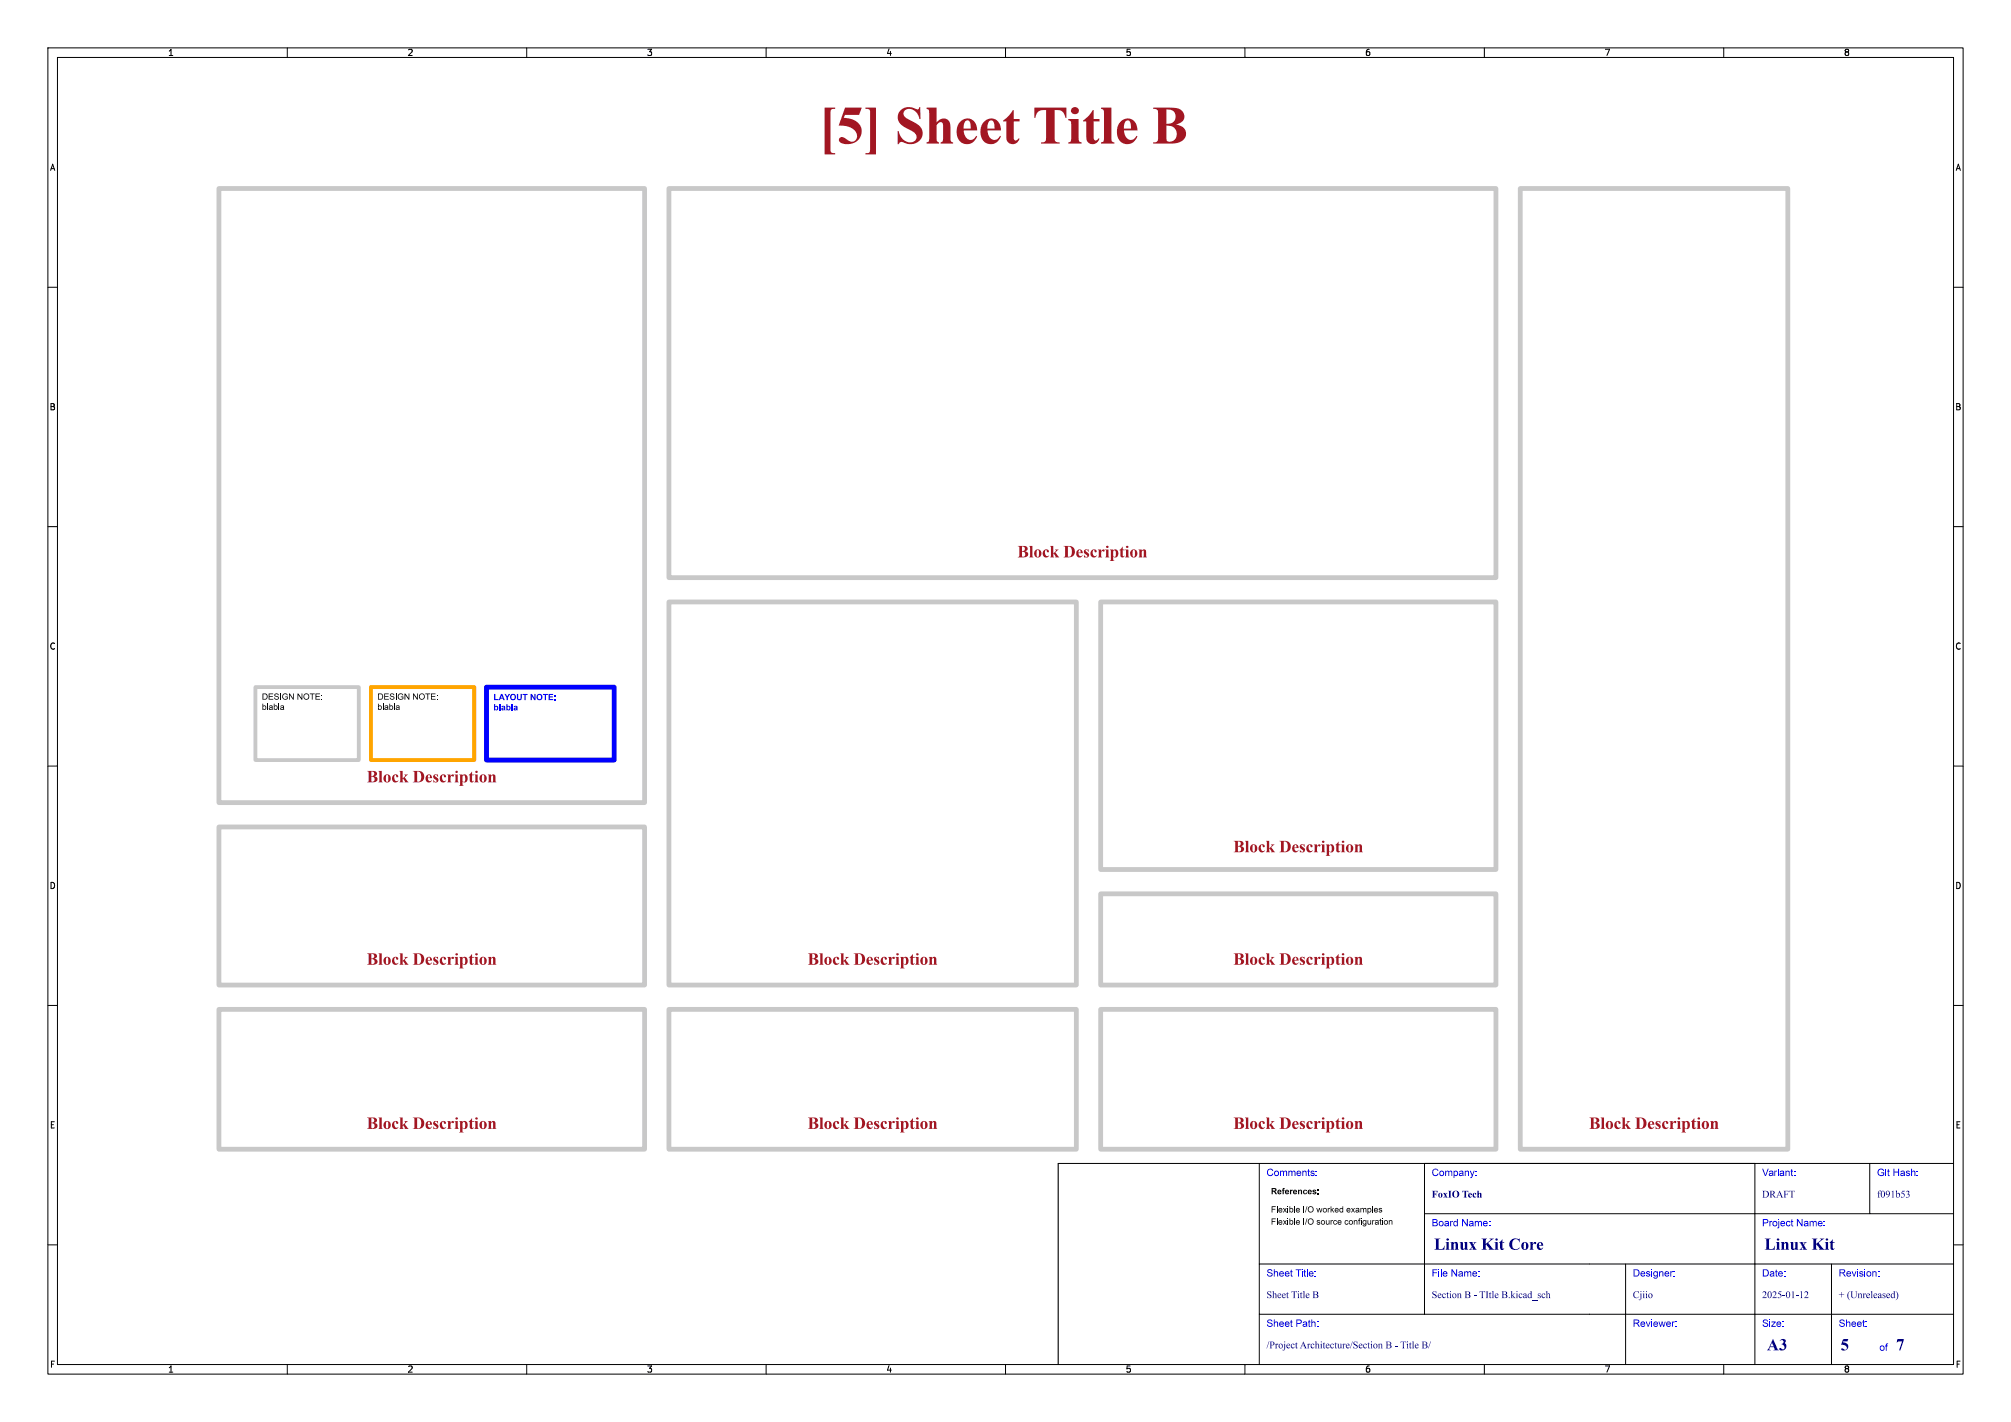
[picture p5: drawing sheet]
<svg xmlns="http://www.w3.org/2000/svg" width="420mm" height="297mm" viewBox="0 0 420 297" stroke-linecap="round" stroke-linejoin="round" font-family="sans-serif">
<g fill="none" stroke="#000" stroke-width=".21">
<path d="M10 10h400v277h-400zM12 12h396v273h-396zM60 10v2M110 10v2M160 10v2M210 10v2M260 10v2M310 10v2M360 10v2M10 60h2M408 60h2M10 110h2"/>
<path d="M408 110h2M10 160h2M408 160h2M10 210h2M408 210h2M263 243v42M297.5 253.5h110.5M297.5 243v31.5M366.5 243v42M390.5 243v10.5M408 243h-187v42M10 260h2"/>
<path d="M263 274.5h145M263 264h145M339.5 264v21M382.5 264v21M408 260h2M60 285v2M110 285v2M160 285v2M210 285v2M260 285v2M310 285v2M360 285v2"/>
</g>
<path d="M77.5 143.5h21.6v15.3h-21.6z" fill="none" stroke="#ffa500" stroke-width=".8"/>
<g fill="#000">
<path d="M54.8 147h.2v.5a.41 .41 0 0 1 .5 0 .41 .41 0 0 1 0 .6 .41 .41 0 0 1-.5 0l-.2 .2v-.5h.2a.3 .3 0 0 0 .3 .3 .3 .3 0 0 0 .2-.3 .3 .3 0 0 0-.2-.3l-.5 .3zM54.8 144.8h.5a.65 .65 0 0 1 .6 .7 .65 .65 0 0 1-.6 .6h-.5v-.1h.5a.49 .49 0 0 0 .4-.5 .49 .49 0 0 0-.4-.5h-.3v1h-.2zM55.8 147h.2v1.3h-.2zM56.1 144.8h.9v.2h-.7v.4h.7v.1h-.7v.5h.8v.1h-1zM56.2 147.4a.4 .4 0 0 1 .5-.1 .4 .4 0 0 1 .2 .4l.1 .6-.2-.2a.37 .37 0 0 1-.4 .2 .37 .37 0 0 1-.3-.3h.2a.22 .22 0 0 0 .3 .1 .22 .22 0 0 0 .1-.3l-.6 .2 .3-.3a.21 .21 0 0 0 .3 0 .21 .21 0 0 0 0-.3 .21 .21 0 0 0-.3 .1l-.2 .1zM57.4 144.9a.51 .51 0 0 1 .8 .3h-.1a.25 .25 0 0 0-.4-.3 .25 .25 0 0 0-.1 .4 .47 .47 0 0 1 .6 .3 .47 .47 0 0 1-.3 .6 .47 .47 0 0 1-.6-.2l-.1-.3h.2a.31 .31 0 0 0 .3 .3 .31 .31 0 0 0 .3-.4 .48 .48 0 0 1-.5-.2 .48 .48 0 0 1-.1-.5zM57.2 147h.1v.5a.41 .41 0 0 1 .6 0 .41 .41 0 0 1 0 .6 .41 .41 0 0 1-.6 0l-.1 .2v-.5h.1a.3 .3 0 0 0 .3 .3 .3 .3 0 0 0 .3-.3 .3 .3 0 0 0-.3-.3l-.4 .3zM58.2 147h.1v1.3h-.1zM58.5 144.8h.2v1.3h-.2zM58.6 147.4a.4 .4 0 0 1 .4-.1 .4 .4 0 0 1 .3 .4l.1 .6-.2-.2a.37 .37 0 0 1-.4 .2 .37 .37 0 0 1-.3-.3l.6 .1 .1-.3-.7 .2 .3-.3a.21 .21 0 0 0 .3 0 .21 .21 0 0 0 0-.3 .21 .21 0 0 0-.3 .1l-.3 .1zM59.1 145a.59 .59 0 0 1 1 .2l-.2 .1a.49 .49 0 0 0-.7-.1 .49 .49 0 0 0 0 .7 .49 .49 0 0 0 .8 0v-.3h-.4v-.1h.5l-.1 .5a.69 .69 0 0 1-.9-.1 .69 .69 0 0 1 0-.9zM60.4 144.8h.1l.7 1v-1h.2v1.3h-.2l-.7-1v1h-.1z"/>
<path d="M62.1 144.8h.2l.7 1v-1h.1v1.3h-.1l-.7-1v1h-.2zM63.5 145a.63 .63 0 0 1 1 .1 .63 .63 0 0 1-.3 .9 .63 .63 0 0 1-.8-.5h.1a.46 .46 0 0 0 .7 .4 .46 .46 0 0 0 .2-.7 .46 .46 0 0 0-.7-.1l-.2 .4h-.1zM64.7 144.8h1v.2h-.4v1.1h-.2v-1.1h-.4zM65.9 144.8h.9v.2h-.7v.4h.7v.1h-.7v.5h.7v.1h-.9zM67.1 145.2h.2v.2h-.2zM67.1 146h.2v.1h-.2zM78.9 147h.2v.5a.41 .41 0 0 1 .5 0 .41 .41 0 0 1 0 .6 .41 .41 0 0 1-.5 0l-.2 .2v-.5h.2a.3 .3 0 0 0 .3 .3 .3 .3 0 0 0 .3-.3 .3 .3 0 0 0-.3-.3l-.5 .3zM79 144.8h.4a.65 .65 0 0 1 .6 .7 .65 .65 0 0 1-.6 .6h-.4v-.1h.4a.49 .49 0 0 0 .4-.5 .49 .49 0 0 0-.4-.5h-.3v1h-.1zM79.9 147h.2v1.3h-.2zM80.2 144.8h1v.2h-.8v.4h.7v.1h-.7v.5h.8v.1h-1zM80.4 147.4a.4 .4 0 0 1 .4-.1 .4 .4 0 0 1 .3 .4v.6l-.2-.2a.37 .37 0 0 1-.3 .2 .37 .37 0 0 1-.3-.3h.1a.22 .22 0 0 0 .3 .1 .22 .22 0 0 0 .2-.3l-.6 .2 .3-.3a.21 .21 0 0 0 .3 0 .21 .21 0 0 0-.1-.3 .21 .21 0 0 0-.3 .1l-.2 .1zM81.5 144.9a.51 .51 0 0 1 .9 .3h-.2a.25 .25 0 0 0-.3-.3 .25 .25 0 0 0-.1 .4 .47 .47 0 0 1 .5 .3 .47 .47 0 0 1-.2 .6 .47 .47 0 0 1-.6-.2l-.1-.3h.1a.31 .31 0 0 0 .4 .3 .31 .31 0 0 0 .2-.4 .48 .48 0 0 1-.5-.2 .48 .48 0 0 1-.1-.5z"/>
<path d="M81.3 147h.2v.5a.41 .41 0 0 1 .5 0 .41 .41 0 0 1 0 .6 .41 .41 0 0 1-.5 0l-.2 .2v-.5h.2a.3 .3 0 0 0 .3 .3 .3 .3 0 0 0 .3-.3 .3 .3 0 0 0-.3-.3l-.5 .3zM82.3 147h.2v1.3h-.2zM82.6 144.8h.2v1.3h-.2zM82.7 147.4a.4 .4 0 0 1 .5-.1 .4 .4 0 0 1 .2 .4l.1 .6-.2-.2a.37 .37 0 0 1-.4 .2 .37 .37 0 0 1-.3-.3l.6 .1 .1-.3-.7 .2 .3-.3a.21 .21 0 0 0 .3 0 .21 .21 0 0 0 0-.3 .21 .21 0 0 0-.3 .1l-.2 .1zM83.3 145a.59 .59 0 0 1 .9 .2l-.1 .1a.49 .49 0 0 0-.7-.1 .49 .49 0 0 0 0 .7 .49 .49 0 0 0 .7 0v-.3h-.4v-.1h.5l-.1 .5a.69 .69 0 0 1-.9-.1 .69 .69 0 0 1 .1-.9zM84.5 144.8h.2l.6 1v-1h.2v1.3h-.2l-.7-1v1h-.1zM86.3 144.8h.1l.7 1v-1h.2v1.3h-.2l-.7-1v1h-.1zM87.7 145a.63 .63 0 0 1 1 .1 .63 .63 0 0 1-.4 .9 .63 .63 0 0 1-.8-.5h.2a.46 .46 0 0 0 .6 .4 .46 .46 0 0 0 .2-.7 .46 .46 0 0 0-.7-.1l-.1 .4h-.2zM88.8 144.8h1v.2h-.4v1.1h-.1v-1.1h-.5zM90 144.8h.9v.2h-.7v.4h.7v.1h-.7v.5h.8v.1h-1zM91.2 145.2h.2v.2h-.2zM91.2 146h.2v.1h-.2z"/>
</g>
<path d="M53.3 143.5h21.6v15.3h-21.6z" fill="none" stroke="#c8c8c8" stroke-width=".8"/>
<path d="M101.6 143.5h26.7v15.3h-26.7z" fill="none" stroke="#00f" stroke-width="1"/>
<g fill="#00f">
<path d="M103.2 144.9h.2v1.1h.7v.2h-.9z"/>
<path d="M104.6 144.9h.3l.5 1.3h-.3l-.1-.3h-.5l-.1 .3h-.3l.2-.5h.6l-.1-.4-.2 .4h-.3z"/>
<path d="M105.3 144.9h.3l.3 .6 .3-.6h.3l-.4 .8v.5h-.3v-.5z"/>
<path d="M106.7 145.1a.64 .64 0 0 1 1 .1 .64 .64 0 0 1-.3 .9 .64 .64 0 0 1-.9-.5h.3a.4 .4 0 0 0 .6 .4 .4 .4 0 0 0 0-.7 .36 .36 0 0 0-.4-.1 .36 .36 0 0 0-.2 .4h-.3z"/>
<path d="M108 144.9h.2v.7a.27 .27 0 0 0 .3 .4 .27 .27 0 0 0 .2-.3v-.8h.3v.7a.52 .52 0 0 1-.5 .7 .52 .52 0 0 1-.5-.7z"/>
<path d="M109.1 144.9h1.1v.3h-.4v1h-.3v-1h-.4z"/>
<path d="M110.8 144.9h.3l.5 .9v-.9h.2v1.3h-.2l-.5-.8v.8h-.3z"/>
<path d="M112.2 145.1a.64 .64 0 0 1 1 .1 .64 .64 0 0 1-.3 .9 .64 .64 0 0 1-.9-.5h.3a.4 .4 0 0 0 .6 .4 .4 .4 0 0 0 0-.7 .36 .36 0 0 0-.4-.1 .36 .36 0 0 0-.2 .4h-.3z"/>
<path d="M113.4 144.9h1v.3h-.4v1h-.2v-1h-.4z"/>
<path d="M114.6 144.9h.9v.3h-.7v.2h.7v.3h-.7v.3h.7v.2h-.9z"/>
<path d="M115.8 145.3h.2v.2h-.2z"/>
<path d="M115.8 146h.2v.2h-.2z"/>
<path d="M103.2 147.1h.2v.4a.42 .42 0 0 1 .7 .4 .42 .42 0 0 1-.7 .3v.2h-.2v-.5h.2a.26 .26 0 0 0 .2 .3 .26 .26 0 0 0 .3-.2 .26 .26 0 0 0-.1-.3l-.2-.1-.2 .3h-.2z"/>
<path d="M104.3 147.1h.2v1.3h-.2z"/>
<path d="M104.8 147.5a.41 .41 0 0 1 .4-.1 .41 .41 0 0 1 .3 .4l.1 .6-.3-.1-.4 .1-.2-.3 .4 .1 .2-.3-.4 .2h-.2v-.1l.6-.3-.1-.1-.5 .1z"/>
<path d="M105.7 147.1h.3v.4a.42 .42 0 0 1 .6 .4 .42 .42 0 0 1-.6 .3v.2h-.3v-.5h.3a.26 .26 0 0 0 .2 .3 .26 .26 0 0 0 .3-.2 .26 .26 0 0 0-.1-.3l-.3-.1-.1 .3h-.3z"/>
<path d="M106.8 147.1h.3v1.3h-.3z"/>
<path d="M107.4 147.5a.41 .41 0 0 1 .4-.1 .41 .41 0 0 1 .3 .4v.6l-.2-.1-.5 .1-.1-.3 .4 .1 .1-.3-.3 .2h-.2v-.1l.5-.3-.1-.1-.4 .1z"/>
</g>
<path d="M45.7 39.4h88.9v128.2h-88.9zM139.7 39.4h172.7v81.3h-172.7zM317.5 39.4h55.9v200.6h-55.9zM139.7 125.7h85.1v80h-85.1zM229.9 125.7h82.5v55.9h-82.5zM45.7 172.7h88.9v33h-88.9zM229.9 186.7h82.5v19h-82.5zM45.7 210.8h88.9v29.2h-88.9zM139.7 210.8h85.1v29.2h-85.1zM229.9 210.8h82.5v29.2h-82.5z" fill="none" stroke="#c8c8c8" stroke-width="1"/>
<text font-size="11.1" fill="#a21622" x="171" y="32.9">[5] SheetTitle B</text>
<g font-size="3.5" fill="#a21622">
<text x="212.5" y="116.8">BlockDescription</text>
<text x="76.6" y="163.8">BlockDescription</text>
<text x="257.6" y="178.4">BlockDescription</text>
<text x="76.6" y="201.9">BlockDescription</text>
<text x="168.7" y="201.9">BlockDescription</text>
<text x="257.6" y="201.9">BlockDescription</text>
<text x="76.6" y="236.2">BlockDescription</text>
<text x="168.7" y="236.2">BlockDescription</text>
<text x="257.6" y="236.2">BlockDescription</text>
<text x="331.9" y="236.2">BlockDescription</text>
</g>
<g font-size="3.5" fill="#00007f">
<text x="299.5" y="262">LinuxKit Core</text>
<text x="368.5" y="262">LinuxKit</text>
<text x="369" y="283">A3</text>
<text x="384.4" y="283">5</text>
<text x="396" y="283">7</text>
</g>
<g font-size="2.1" fill="#00f">
<text x="264.5" y="246.2">Comments:</text>
<text x="299" y="246.2">Company:</text>
<text x="368" y="246.2">Variant:</text>
<text x="392" y="246.2">Git Hash:</text>
<text x="299" y="256.7">Board Name:</text>
<text x="368" y="256.7">Project Name:</text>
<text x="264.5" y="267.2">Sheet Title:</text>
<text x="299" y="267.2">File Name:</text>
<text x="341" y="267.2">Designer:</text>
<text x="368" y="267.2">Date:</text>
<text x="384" y="267.2">Revision:</text>
<text x="264.5" y="277.7">Sheet Path:</text>
<text x="341" y="277.7">Reviewer:</text>
<text x="368" y="277.7">Size:</text>
<text x="384" y="277.7">Sheet:</text>
<text x="392.5" y="282.7">of</text>
</g>
<g font-size="2.1" fill="#00007f">
<text x="299" y="250.7">FoxIO Tech</text>
<text x="368" y="250.7">DRAFT</text>
<text x="392" y="250.7">f091b53</text>
<text x="264.5" y="271.7">SheetTitle B</text>
<text x="299" y="271.7">SectionB - TItle B.kicad_sch</text>
<text x="341" y="271.7">Cjiio</text>
<text x="368" y="271.7">2025-01-12</text>
<text x="384" y="271.7">+ (Unreleased)</text>
<text x="264.5" y="282.2">/ProjectArchitecture/SectionB - Title B/</text>
</g>
<g font-size="1.8">
<text x="35" y="11.9">1</text>
<text x="85" y="11.9">2</text>
<text x="135" y="11.9">3</text>
<text x="185" y="11.9">4</text>
<text x="235" y="11.9">5</text>
<text x="285" y="11.9">6</text>
<text x="335" y="11.9">7</text>
<text x="385" y="11.9">8</text>
<text x="10.3" y="35.9">A</text>
<text x="408.3" y="35.9">A</text>
<text x="10.3" y="85.9">B</text>
<text x="408.2" y="85.9">B</text>
<text x="10.3" y="135.9">C</text>
<text x="408.2" y="135.9">C</text>
<text x="10.3" y="185.9">D</text>
<text x="408.2" y="185.9">D</text>
<text x="10.3" y="235.9">E</text>
<text x="408.3" y="235.9">E</text>
<text x="265.4" y="249.6">References:</text>
<text x="265.4" y="256">Flexible I/O source configuration</text>
<text x="265.4" y="253.5">Flexible I/O worked examples</text>
<text x="10.3" y="285.9">F</text>
<text x="35" y="286.9">1</text>
<text x="85" y="286.9">2</text>
<text x="135" y="286.9">3</text>
<text x="185" y="286.9">4</text>
<text x="235" y="286.9">5</text>
<text x="285" y="286.9">6</text>
<text x="335" y="286.9">7</text>
<text x="385" y="286.9">8</text>
<text x="408.3" y="285.9">F</text>
</g>
</svg>
